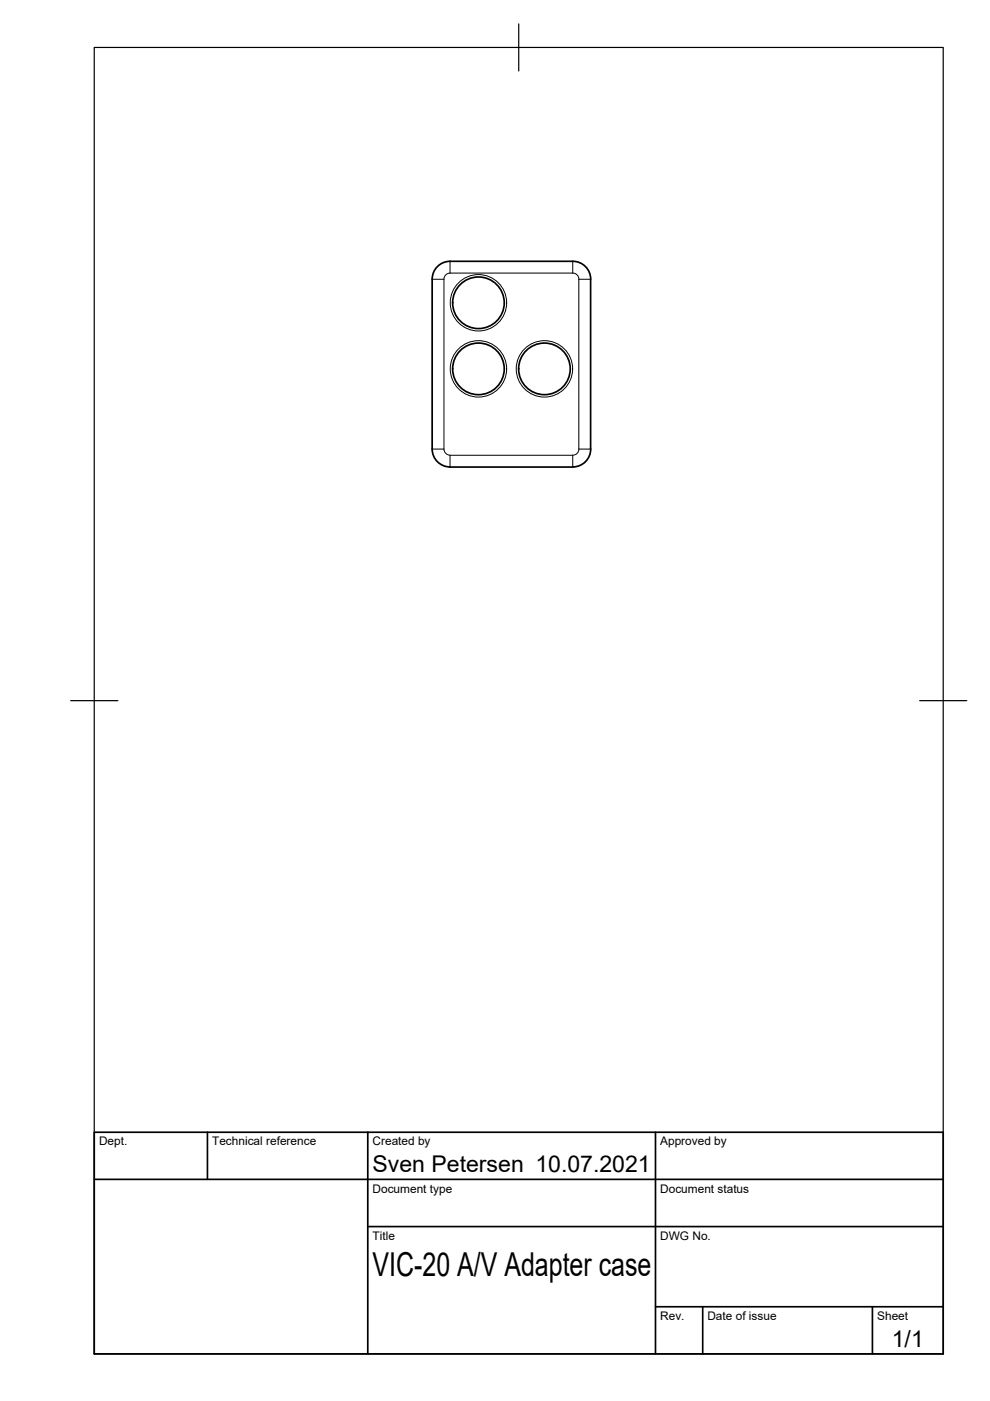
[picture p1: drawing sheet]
<svg xmlns="http://www.w3.org/2000/svg" width="210mm" height="297mm" viewBox="0 0 210 297" stroke-linecap="round" stroke-linejoin="round" font-family="sans-serif">
<!-- layer: Visible -->
<g fill="none" stroke="#000" stroke-width=".36">
<path d="M125.2 59.2v36M125.2 59.2a3.8 3.8 0 0 0-3.8-3.8h-26a3.8 3.8 0 0 0-3.8 3.8v36a3.8 3.8 0 0 0 3.8 3.8h26a3.8 3.8 0 0 0 3.8-3.8"/>
<circle cx="101.4" cy="78.2" r="5.5"/>
<circle cx="101.4" cy="64.2" r="5.5"/>
<circle cx="115.4" cy="78.2" r="5.5"/>
</g>
<!-- layer: Visible Narrow -->
<g fill="none" stroke="#000" stroke-width=".21">
<path d="M91.6 59.2h2.5M94.1 59.2v36M95.4 55.4v2.5M95.4 57.9h26M95.4 57.9a1.3 1.3 0 0 0-1.3 1.3M121.4 55.4v2.5M121.4 57.9a1.3 1.3 0 0 1 1.3 1.3M125.2 59.2h-2.5v36h2.5M91.6 95.2h2.5M94.1 95.2a1.3 1.3 0 0 0 1.3 1.3M95.4 96.5v2.5M95.4 96.5h26"/>
<path d="M121.4 96.5v2.5M122.7 95.2a1.3 1.3 0 0 1-1.3 1.3"/>
<circle cx="101.4" cy="78.2" r="6"/>
<circle cx="101.4" cy="64.2" r="6"/>
<circle cx="115.4" cy="78.2" r="6"/>
</g>
<!-- layer: Border -->
<path d="M20 10.1h180v276.9h-180zM110 5.1v10M15 148.6h10M195 148.6h10" fill="none" stroke="#000" stroke-width=".25"/>
<!-- layer: TitleBlock -->
<path d="M20 240.1h180v46.9h-180zM20 250h180M44 240.1v9.9M78 240.1v46.9M139 240.1v46.9M78 260.1h122M139 277.1h61M149 277.1v9.9M185 277.1v9.9" fill="none" stroke="#000" stroke-width=".36"/>
<text font-size="7" x="79" y="270.6">VIC-20 A/V Adapter case</text>
<g font-size="4.9">
<text x="79" y="248.5">Sven Petersen 10.07.2021</text>
<text x="189.1" y="285.7">1/1</text>
</g>
<g font-size="2.5">
<text x="21" y="242.9">Dept.</text>
<text x="45" y="242.9">Technical reference</text>
<text x="79" y="242.9">Created by</text>
<text x="140" y="242.9">Approved by</text>
<text x="79" y="252.8">Document type</text>
<text x="140" y="252.8">Document status</text>
<text x="79" y="262.9">Title</text>
<text x="140" y="262.9">DWG No.</text>
<text x="140" y="279.9">Rev.</text>
<text x="150" y="279.9">Date of issue</text>
<text x="186" y="279.9">Sheet</text>
</g>
</svg>
